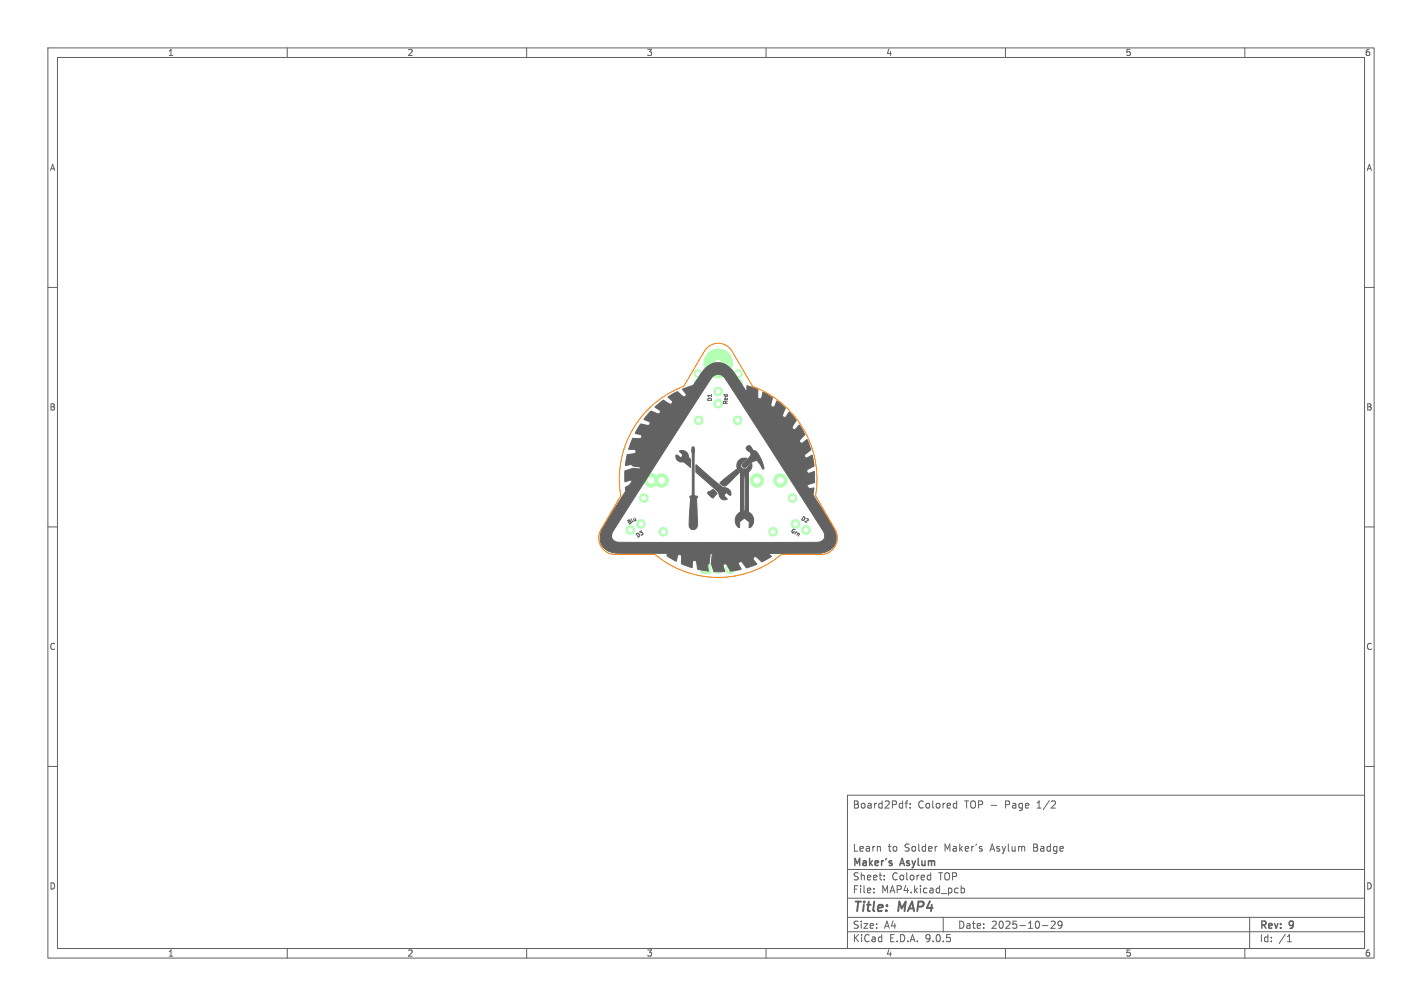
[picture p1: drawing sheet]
<svg xmlns="http://www.w3.org/2000/svg" width="297mm" height="210mm" viewBox="0 0 297 210" stroke-linecap="round" stroke-linejoin="round" font-family="sans-serif">
<g fill="#b3ffb3" stroke="#b3ffb3" stroke-width=".21">
<path d="M146.5 117.8l.3-.1 1.5 .1 .2 .2-.1 1.6-.2 .1-1.6-.1-.1-.2z"/>
<circle cx="150" cy="81.7" r=".9"/>
<circle cx="150" cy="84.3" r=".9"/>
<circle cx="168.3" cy="110.6" r=".9"/>
<circle cx="166.2" cy="109.4" r=".9"/>
<circle cx="131.7" cy="110.6" r=".9"/>
<circle cx="133.8" cy="109.4" r=".9"/>
<circle cx="150" cy="75.8" r="3"/>
<circle cx="145.7" cy="80" r=".8"/>
<circle cx="145.7" cy="78" r=".8"/>
<circle cx="154.2" cy="80" r=".8"/>
<circle cx="154.2" cy="78" r=".8"/>
<circle cx="145.9" cy="87.7" r=".9"/>
<circle cx="154.1" cy="87.7" r=".9"/>
<circle cx="165.5" cy="104" r=".9"/>
<circle cx="161.5" cy="111" r=".9"/>
<circle cx="134.5" cy="104" r=".9"/>
<circle cx="138.5" cy="111" r=".9"/>
<circle cx="136" cy="100.3" r="1.4"/>
<circle cx="138.2" cy="100.3" r="1.4"/>
<circle cx="158.1" cy="100.3" r="1.4"/>
<circle cx="163" cy="100.3" r="1.4"/>
<circle cx="150" cy="118.7" r="1"/>
<circle cx="152.5" cy="118.7" r="1"/>
</g>
<g fill="#fff" stroke="#fff" stroke-width=".21">
<circle cx="150" cy="81.7" r=".4"/>
<circle cx="150" cy="84.3" r=".4"/>
<circle cx="168.3" cy="110.6" r=".4"/>
<circle cx="166.2" cy="109.4" r=".4"/>
<circle cx="131.7" cy="110.6" r=".4"/>
<circle cx="133.8" cy="109.4" r=".4"/>
<circle cx="150" cy="75.8" r=".6"/>
<circle cx="145.7" cy="80" r=".4"/>
<circle cx="145.7" cy="78" r=".4"/>
<circle cx="154.2" cy="80" r=".4"/>
<circle cx="154.2" cy="78" r=".4"/>
<circle cx="145.9" cy="87.7" r=".4"/>
<circle cx="154.1" cy="87.7" r=".4"/>
<circle cx="165.5" cy="104" r=".4"/>
<circle cx="161.5" cy="111" r=".4"/>
<circle cx="134.5" cy="104" r=".4"/>
<circle cx="138.5" cy="111" r=".4"/>
<circle cx="136" cy="100.3" r=".6"/>
<circle cx="138.2" cy="100.3" r=".6"/>
<circle cx="158.1" cy="100.3" r=".6"/>
<circle cx="163" cy="100.3" r=".6"/>
<circle cx="147.5" cy="118.7" r=".5"/>
<circle cx="150" cy="118.7" r=".5"/>
<circle cx="152.5" cy="118.7" r=".5"/>
</g>
<g fill="none" stroke="#626262" stroke-width=".21">
<path d="M10 10h277v190h-277zM12 12h273v186h-273zM60 10v2M110 10v2M160 10v2M210 10v2M260 10v2M10 60h2M285 60h2M10 110h2M285 110h2M10 160h2"/>
<path d="M177 166h108v32h-108zM189 167.7h.6M189.6 167.2l-.4 .2v1.3M190.1 168.6v.1M190.1 167.8v.1M195.6 176.7h.1M199.4 167.7l.4 .1M199.8 167.2v1.5M199.8 168.6l-.4 .1M285 160h2M60 198v2M110 198v2"/>
<path d="M160 198v2M177 194.5h108M177 191.5h108M177 187.5h108M177 181.5h108M182.5 186.3v.1M182.5 185.5v.1M184.7 183.6v.1M184.7 182.8v.1M194 182.7l.4 .1M194.4 182.2v1.5M194.4 183.6l-.4 .1"/>
<path d="M197 191.5v3M200.7 184.9v1.5M200.7 185.5l.5-.1 .3 .3-.2 .6h-.6M210 198v2M217.7 193.2h1.2M219.5 192.4l.6-.1 .3 .4-.9 1.1h.9M221.8 192.9l-.3 .3h-.4l-.1-.3 .1-.5 .4-.1 .2 .1a.99 .99 0 0 1-.3 1.4h-.3M260 198v2M261 191.5v6.5M268.9 196.6h.8M269 195.5l.3-.4v1.5"/>
</g>
<g fill="#626262" stroke="#626262" stroke-width=".21">
<path d="M147.9 102.7l1-.5 .5 .3a.42 .42 0 0 1 .4 .4 .42 .42 0 0 1-.4 .5l-.5 .6-.6-.5a.59 .59 0 0 1-.4-.8z"/>
<path d="M141.9 94.2a1.41 1.41 0 0 1 2 1.3l.3 .4v1.7l-1.4-1.2a1.3 1.3 0 0 1-1.6-1.4l.4 .1a.5 .5 0 0 0 .9 .3 .5 .5 0 0 0-.3-.9z"/>
<path d="M150.5 100.7l3.4-2.8 .4 .6a.89 .89 0 0 1-.6 .9l-.4 .3a4.6 4.6 0 0 1-2.1 1.8l-.8-.6z"/>
<path d="M145.4 97l4.3 3.8a3.2 3.2 0 0 0 2.3 1.2 .94 .94 0 0 1 .5 1.4l-.6-.5a.48 .48 0 0 0-.7 .6l.7 .7a1.23 1.23 0 0 1-1.3-.1 1.23 1.23 0 0 1-.5-1.2l-4.8-4.3z"/>
<path d="M156 93.2a.6 .6 0 0 1 .7-.1 .6 .6 0 0 1 .4 .5l.1 .2a2.68 2.68 0 0 1 1.8 2.1l.4 1.3 .1 .7h-.3l-.7-1.3a.62 .62 0 0 0-.4-.5 .62 .62 0 0 0-.7 .2l-1.5 1.1a.51 .51 0 0 1-.8-.1 .51 .51 0 0 1 .3-.7l.6-.6a1.37 1.37 0 0 0 .8-1.4l-.1-.2a.92 .92 0 0 1-.8-1.1z"/>
<path d="M144.6 93.3h.2a2.84 2.84 0 0 1 .2 1.9v8.3l.7 .2-.2 .6 .2 4.2a1.87 1.87 0 0 1-.4 1.9 .99 .99 0 0 1-1.2-.2 .99 .99 0 0 1-.2-1.1l.4-4.9-.2-.5 .4-.2 .1-.3v-8l-.2-1z"/>
<path d="M154.3 96.1a1.37 1.37 0 0 1 1.6-.4l-.5 .6a.79 .79 0 0 0-.6 1.1 .79 .79 0 0 0 1.2 .3l1-.9v.9l-.7 .9v8.3a1.8 1.8 0 0 1 1.2 1.6 1.8 1.8 0 0 1-1 1.7v-1.3l-1-.7-1 .7v1.2a1.82 1.82 0 0 1-1-1.7 1.82 1.82 0 0 1 1.2-1.5v-3.2h.6v2.9l.1 .2 .2-.1v-6.9a.27 .27 0 0 0 .1-.3 .27 .27 0 0 0-.3-.1l-.1 4.3h-.6v-5.1a1.62 1.62 0 0 1-.4-2.5z"/>
<path d="M135.8 85.9a1.1 1.1 0 0 1 1.2 .3 .52 .52 0 0 0 .9 0 .52 .52 0 0 0-.5-.8l-.6-.4 1.8-1.5 .9 .6a.51 .51 0 0 0 .8 .2 .51 .51 0 0 0-.2-.8l-.6-.6 1.9-1.1 1.1 .8a.46 .46 0 0 0 .7 .1 .46 .46 0 0 0-.1-.7l-.6-.7 1.6-.6a1.22 1.22 0 0 0 1.2-1 8 8 0 0 1 3.9-3.9 3.9 3.9 0 0 1 4.2 2.2l2.6 3.9v-1.4l2.3 .8v.8a.82 .82 0 0 0 .3 1.2l.5-.2 .3-1.3 1.4 .9a.57 .57 0 0 1 .5 .4 .57 .57 0 0 1-.1 .6l-.1 .4a.51 .51 0 0 0 .2 .8 .51 .51 0 0 0 .7-.4l.3-.8 1.7 1.5-.5 1.2a.46 .46 0 0 0 .2 .7 .46 .46 0 0 0 .6-.3l.5-.8 1.5 1.8-.7 1.1a.47 .47 0 0 0 .1 .7 .47 .47 0 0 0 .7-.3l.5-.6 1.2 2-.7 .8a.5 .5 0 0 0-.4 .7 .5 .5 0 0 0 .7 .2l.9-.6 .8 2.1-.6 .5a.79 .79 0 0 0-.7 1 .6 .6 0 0 0 1-.1l.5-.3 .4 2.2-.7 .5a.78 .78 0 0 0-.8 .8 .64 .64 0 0 0 1.1 .1l.5-.2v2.3l-1.5 .5v.2a.58 .58 0 0 0 .3 .6 .58 .58 0 0 0 .6-.1h.5l-.1 1a.9 .9 0 0 0 .3 1l1.5 2.5a18.2 18.2 0 0 1 2.9 5.1 3.1 3.1 0 0 1-2.6 3.9l-.5 .1h-11.1l.7 .6-2 1.2-.9-.9a.47 .47 0 0 0-.8-.1 .47 .47 0 0 0 .1 .8l.6 .7-1.6 .6a.52 .52 0 0 1-.6 .2 .52 .52 0 0 1-.3-.5l-.3-.4a.54 .54 0 0 0-.9-.4 .54 .54 0 0 0 .1 1l.3 .6-2.3 .3-.6-1.2a.47 .47 0 0 0-.7-.2 .47 .47 0 0 0-.1 .7l.3 .8h-2.3l-.5-1.6 .2-2.2h-.4l-.3 2.1a.71 .71 0 0 0-.2 1v.6l-1.6-.2a.62 .62 0 0 1-.6-.3 .62 .62 0 0 1-.1-.6l-.1-.6a.48 .48 0 0 0-.6-.5 .48 .48 0 0 0-.3 .7v.8l-1.8-.6a.52 .52 0 0 1-.5-.2 .52 .52 0 0 1 0-.6 1.14 1.14 0 0 0-.2-1.3 .51 .51 0 0 0-.5 .1 .51 .51 0 0 0-.2 .5l-.1 .7-1.5-.8a.53 .53 0 0 1-.4-.8h-7.6a12.9 12.9 0 0 1-4.1-.2 2.97 2.97 0 0 1-2.3-3.6h2.3v.3a1.79 1.79 0 0 0 2.2 1.2h40.4a1.53 1.53 0 0 0 1.8-.7 1.53 1.53 0 0 0-.3-1.9l-20.1-31.3a1.8 1.8 0 0 0-1.8-1.2 1.8 1.8 0 0 0-1.7 1.4l-19.5 30.3-.7 1.2-.3 .7h-2.3l.5-1.6 4.8-7.6-.1-.6a.59 .59 0 0 1 .7-.5l.7-1a1.58 1.58 0 0 0-1.5 .2l.1-2.3a4 4 0 0 1 3-.4l.2-.4-.8-.1a1.27 1.27 0 0 1-1.2-.4l-1.2 .2 .4-2.3 1.1-.1a.55 .55 0 0 0 .7-.6 .55 .55 0 0 0-.8-.4h-.7l.8-2.3 1.3 .1a.51 .51 0 0 0 .7-.6 .51 .51 0 0 0-.7-.4l-.7-.2 .6-1.1 .5-.8 .7 .2a.76 .76 0 0 0 1.3-.3 1.19 1.19 0 0 0-1.1-.8h-.2l.1-.2z"/>
</g>
<path d="M147.7 72.6a3.3 3.3 0 0 1 5.2 .8l4.3 7.3a20.7 20.7 0 0 1 13.1 22.8l4.1 7.1a3.5 3.5 0 0 1-2.9 5.2h-8.3a20.6 20.6 0 0 1-26.4 0h-8.3a3.4 3.4 0 0 1-3-5.2l4.1-7.1a20.6 20.6 0 0 1 13.2-22.8z" fill="none" stroke="#ff8000" stroke-width=".21"/>
<g font-size="2.8" fill="#626262">
<text x="178" y="190.9">Title:</text>
<text x="187.7" y="190.9">MAP4</text>
</g>
<g font-size="2.1" fill="#626262">
<text x="178" y="169">Board2Pdf:</text>
<text x="191.7" y="169">Colored</text>
<text x="201.5" y="169">TOP -</text>
<text x="210.2" y="169">Page</text>
<text x="217" y="169">1/2</text>
<text x="178" y="178">Learn</text>
<text x="185.4" y="178">to</text>
<text x="188.9" y="178">Solder</text>
<text x="197.4" y="178">Maker's</text>
<text x="207.1" y="178">Asylum</text>
<text x="216.2" y="178">Badge</text>
<text x="178" y="184">Sheet:</text>
<text x="178" y="181.2">Maker's</text>
<text x="186.2" y="184">Colored</text>
<text x="188.2" y="181.2">Asylum</text>
<text x="196.1" y="184">TOP</text>
<text x="178" y="186.7">File:</text>
<text x="184.1" y="186.7">MAP4.kicad_pcb</text>
<text x="178" y="196.9">KiCad</text>
<text x="178" y="194.1">Size:</text>
<text x="184.7" y="194.1">A4</text>
<text x="185.7" y="196.9">E.D.A.</text>
<text x="193.3" y="196.9">9.0.5</text>
<text x="200" y="194.1">Date:</text>
<text x="207" y="194.1">2025-10-29</text>
<text x="263" y="194.3">Rev:</text>
<text x="263" y="196.9">Id:</text>
<text x="267.1" y="196.9">/1</text>
<text x="269.4" y="194.3">9</text>
</g>
<g font-size="1.8" fill="#626262">
<text x="35" y="11.9">1</text>
<text x="85" y="11.9">2</text>
<text x="135" y="11.9">3</text>
<text x="185" y="11.9">4</text>
<text x="235" y="11.9">5</text>
<text x="285" y="11.9">6</text>
<text x="10.3" y="35.9">A</text>
<text x="285.4" y="35.9">A</text>
<text x="10.3" y="85.9">B</text>
<text x="285.3" y="85.9">B</text>
<text x="10.3" y="135.9">C</text>
<text x="285.3" y="135.9">C</text>
<text x="10.3" y="185.9">D</text>
<text x="285.3" y="185.9">D</text>
<text x="35" y="199.9">1</text>
<text x="85" y="199.9">2</text>
<text x="135" y="199.9">3</text>
<text x="185" y="199.9">4</text>
<text x="235" y="199.9">5</text>
<text x="285" y="199.9">6</text>
</g>
<g font-size="1.1" fill="#626262">
<text x="148.9" y="83.9" transform="rotate(-90 148.9 83.9)">D1</text>
<text x="152.2" y="84.6" transform="rotate(-90 152.2 84.6)">Red</text>
<text x="131.3" y="109.8" transform="rotate(-30 131.3 109.8)">Blu</text>
<text x="133.1" y="112.5" transform="rotate(-30 133.1 112.5)">D3</text>
<text x="164.9" y="111.1" transform="rotate(30 164.9 111.1)">Grn</text>
<text x="167" y="108.6" transform="rotate(30 167 108.6)">D2</text>
</g>
</svg>
